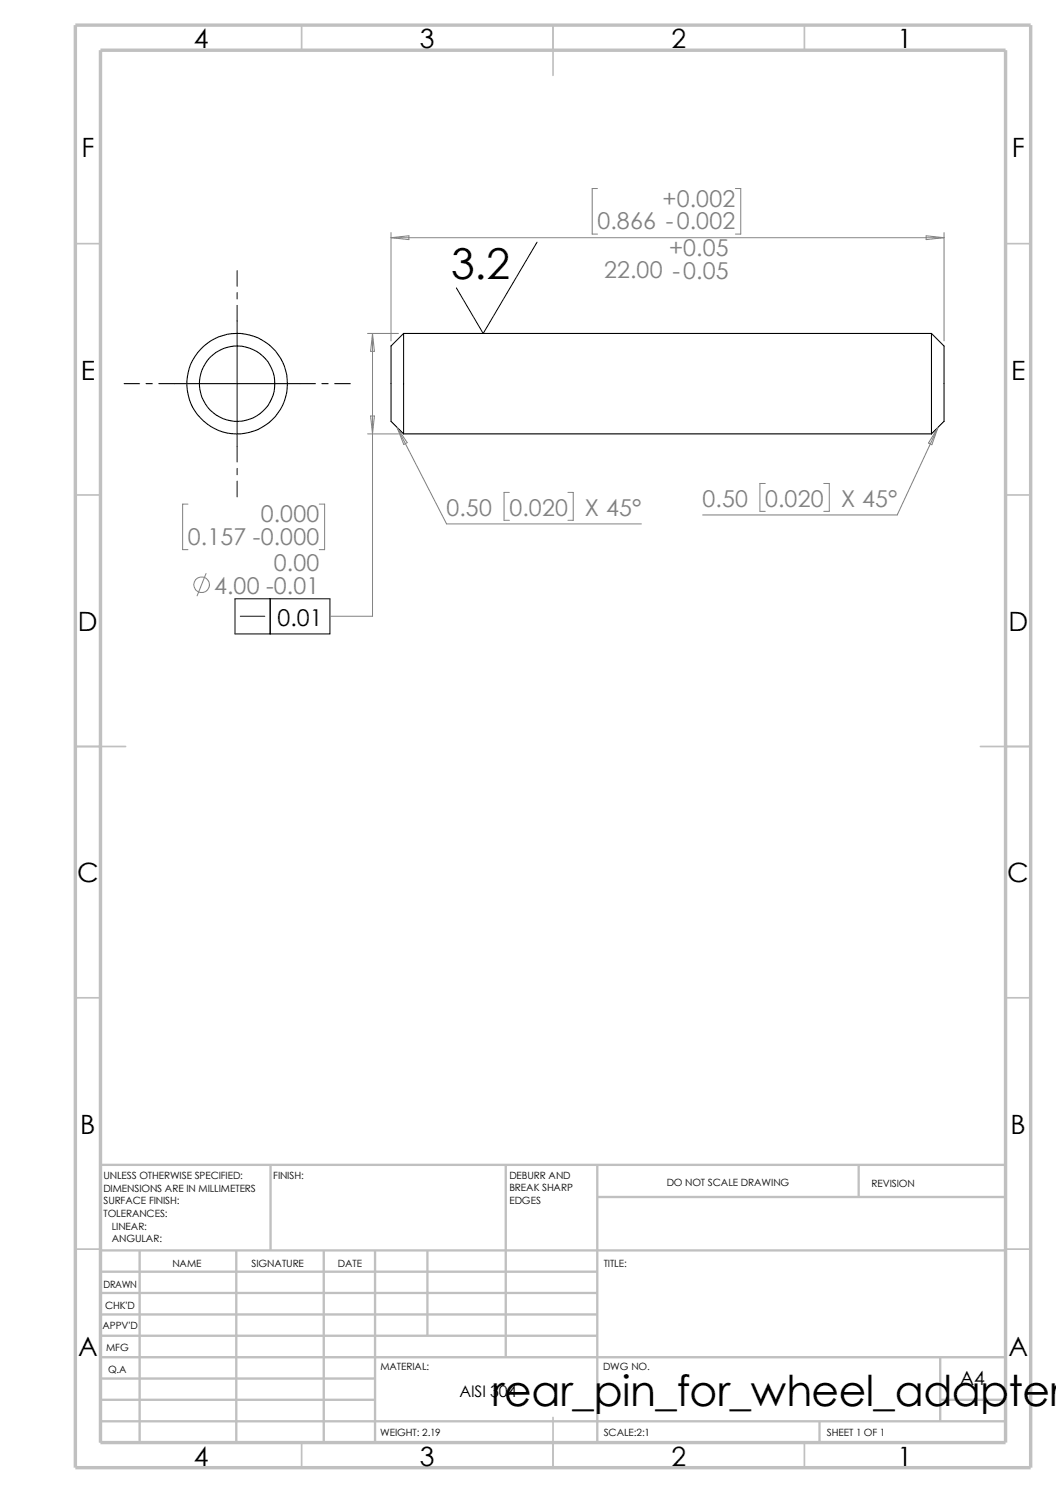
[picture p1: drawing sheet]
<svg xmlns="http://www.w3.org/2000/svg" width="210mm" height="297mm" viewBox="0 0 210 297" stroke-linecap="round" stroke-linejoin="round" font-family="sans-serif">
<g fill="none" stroke="#c0c0c0" stroke-width=".34">
<path d="M60 5v5M110 5v10M160 5v5M15 48.5h5M200 48.5h5M15 98.5h5M200 98.5h5M15 148.5h10M195 148.5h10M15 198.5h5M200 198.5h5M15 248.5h5"/>
<path d="M200 248.5h5M60 287v5M110 282v10M160 287v5"/>
</g>
<g fill="none" stroke="#c0c0c0" stroke-width=".47">
<path d="M53.8 231.7v17.1M100.6 231.7v38.3M118.8 231.7v55.3M118.8 238.1h81.2M170.8 231.7v6.4M200 231.7h-180v55.3M20 257.2h98.8M20 253h98.8M20 248.8h180M27.8 248.8v38.2M47 248.8v38.2M64.4 248.8v38.2"/>
<path d="M74.6 248.8v38.2M85 248.8v16.9M20 278.5h54.6M20 274.2h54.6M20 261.5h98.8M20 265.7h98.8M20 270h180M187 270v12.7M187 278.5h13M20 282.7h180M163 282.7v4.3"/>
</g>
<path d="M15 5h190v287h-190zM20 10h180v277h-180z" fill="none" stroke="#c0c0c0" stroke-width=".68" stroke-linecap="butt"/>
<g fill="none" stroke="#000" stroke-width=".21">
<path d="M80.3 66.3v20M80.3 66.3l-2.5 2.5v15l2.5 2.5M80.3 66.3h105M185.3 66.3l2.4 2.5v15l-2.4 2.5M185.3 66.3v20M80.3 86.3h105"/>
<circle cx="47.2" cy="76.3" r="10"/>
<circle cx="47.2" cy="76.3" r="7.5"/>
</g>
<g fill="none" stroke="#000" stroke-width=".2">
<path d="M47.2 53.8v3.1M47.2 58.2v1.3M106.8 48.2l-10.7 18.1-5.3-9M24.7 76.3h3.1M29 76.3h1.3M31.6 76.3h31.1M47.2 60.7v31.2M64 76.3h1.3M66.5 76.3h3.2M47.2 93.2v1.2M47.2 95.7v3.1M46.7 119.1h18.9v7h-18.9z"/>
<path d="M53.7 119.1v7M47.8 122.6h4.9"/>
</g>
<g fill="none" stroke="#808080" stroke-width=".2">
<path d="M118.8 37.5h-1v9.1h1M146.3 37.5h1v9.1h-1M77.8 47.3l3.5-.4v.8zM77.8 47.3h109.9M77.8 46.3v21.5M184.2 46.9l3.5 .4-3.5 .4zM187.7 46.3v21.5M73.1 66.3h6.1M74.1 66.3v56.3h-8.5M74.1 66.3l.4 3.6h-.8zM73.1 86.3h6.1M73.7 82.8h.8l-.4 3.5z"/>
<path d="M79 85.1l2 3-.7 .3zM79 85.1l9.8 19.1h38.8M101.3 98h-1.1v5.5h1.1M112.9 98h1.1v5.5h-1.1M152.2 96.2h-1.1v5.5h1.1M163.8 96.2h1.1v5.5h-1.1M186.5 85.1l-1.2 3.4-.6-.4zM186.5 85.1l-8.1 17.3h-38.7M37.4 100.3h-1.1v9h1.1M41 114.1l-1.8 4.4M63.5 100.3h1.1v9h-1.1"/>
<circle cx="40.1" cy="116.3" r="1.56"/>
</g>
<g font-size="8.5">
<text x="89.7" y="55.4">3.2</text>
<text x="97.8" y="279.7">rear_pin_for_wheel_adapter</text>
</g>
<g font-size="5.3">
<text x="38.5" y="9.6">4</text>
<text x="83.5" y="9.6">3</text>
<text x="133.5" y="9.6">2</text>
<text x="178.5" y="9.6">1</text>
<text x="16.2" y="31.3">F</text>
<text x="201.2" y="31.3">F</text>
<text x="16" y="75.6">E</text>
<text x="201.1" y="75.6">E</text>
<text x="15.5" y="125.6">D</text>
<text x="200.6" y="125.6">D</text>
<text x="15.3" y="175.6">C</text>
<text x="200.3" y="175.6">C</text>
<text x="16" y="225.6">B</text>
<text x="201" y="225.6">B</text>
<text x="15.5" y="269.8">A</text>
<text x="200.5" y="269.8">A</text>
<text x="38.5" y="291.6">4</text>
<text x="83.5" y="291.6">3</text>
<text x="133.5" y="291.6">2</text>
<text x="178.5" y="291.6">1</text>
</g>
<g font-size="4.6" fill="#808080">
<text x="131.8" y="41.1">+0.002</text>
<text x="118.8" y="45.6">0.866 -0.002</text>
<text x="133.1" y="50.9">+0.05</text>
<text x="120.1" y="55.3">22.00 -0.05</text>
<text x="139.7" y="100.8">0.50</text>
<text x="152.2" y="100.8">0.020</text>
<text x="167.3" y="100.8">X 45°</text>
<text x="51.9" y="103.9">0.000</text>
<text x="88.8" y="102.6">0.50</text>
<text x="101.3" y="102.6">0.020</text>
<text x="116.3" y="102.6">X 45°</text>
<text x="37.4" y="108.4">0.157 -0.000</text>
<text x="54.5" y="113.7">0.00</text>
<text x="42.6" y="118.2">4.00 -0.01</text>
</g>
<text font-size="4.6" x="55.2" y="124.5">0.01</text>
<text font-size="3.9" x="190.9" y="275.5">A4</text>
<text font-size="3.2" x="91.4" y="277.9">AISI 304</text>
<g font-size="2">
<text x="20.6" y="234.6">UNLESS OTHERWISE SPECIFIED:</text>
<text x="20.6" y="237.1">DIMENSIONS ARE IN MILLIMETERS</text>
<text x="20.6" y="239.6">SURFACE FINISH:</text>
<text x="54.4" y="234.6">FINISH:</text>
<text x="101.3" y="239.5">EDGES</text>
<text x="101.3" y="234.5">DEBURR AND</text>
<text x="101.3" y="237">BREAK SHARP</text>
<text x="132.6" y="236">DO NOT SCALE DRAWING</text>
<text x="173.3" y="236.2">REVISION</text>
<text x="20.6" y="242.1">TOLERANCES:</text>
<text x="22.2" y="244.6">LINEAR:</text>
<text x="22.2" y="247.1">ANGULAR:</text>
<text x="50" y="252">SIGNATURE</text>
<text x="67.2" y="252">DATE</text>
<text x="120.1" y="252">TITLE:</text>
<text x="20.6" y="256.2">DRAWN</text>
<text x="34.3" y="252.1">NAME</text>
<text x="20.9" y="260.4">CHK'D</text>
<text x="20.4" y="264.5">APPV'D</text>
<text x="21.1" y="268.8">MFG</text>
<text x="21.5" y="273.1">Q.A</text>
<text x="75.6" y="272.5">MATERIAL:</text>
<text x="119.9" y="272.5">DWG NO.</text>
<text x="75.6" y="285.6">WEIGHT: 2.19</text>
<text x="120.1" y="285.6">SCALE:2:1</text>
<text x="164.5" y="285.6">SHEET 1 OF 1</text>
</g>
</svg>
